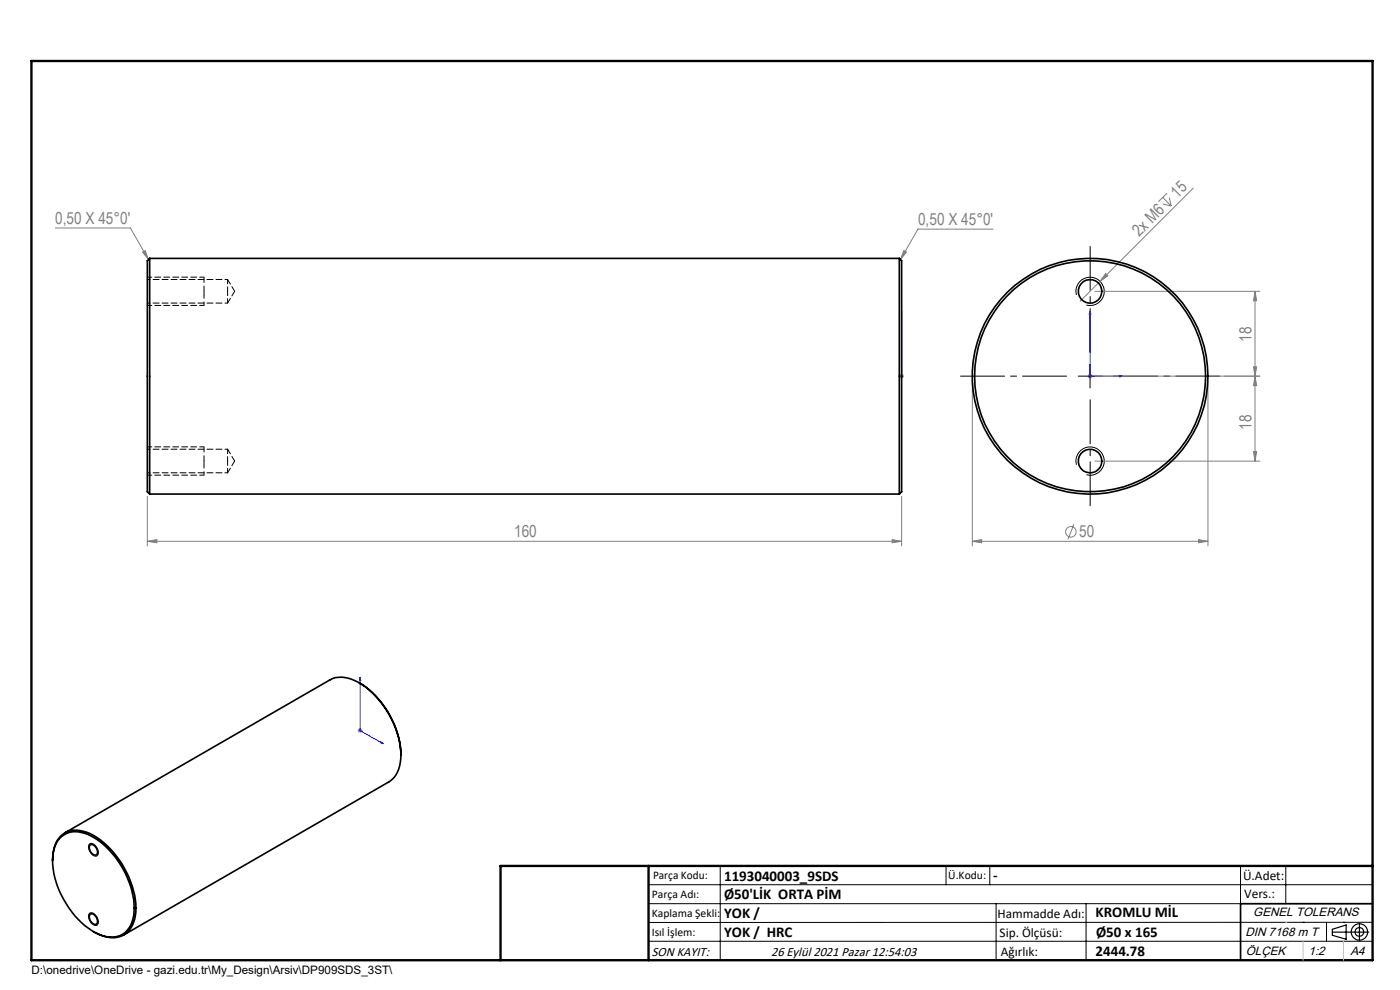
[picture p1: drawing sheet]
<svg xmlns="http://www.w3.org/2000/svg" width="297mm" height="210mm" viewBox="0 0 297 210" stroke-linecap="round" stroke-linejoin="round" font-family="sans-serif">
<g fill="none" stroke="#808080" stroke-width=".21">
<path d="M253.2 39.9l-19.8 19.8M11.7 48.4h16l3.8 6.7M30.2 53.5l.6-.3 .7 1.9zM191.7 53.2l.6 .3-1.3 1.6zM210.7 48.6h-16l-3.7 6.5M233.4 59.7l-4.3 4.2M234.6 58l.4 .5-1.6 1.2zM246.7 41.9l1.8 1.8M246.7 43.3l1.8 .4M247.6 41l-1.9 1.8M248.1 41.9l.4 1.8M190.8 79.8h1"/>
<path d="M190.9 79.4l.7 .7M191.3 79.3v1M191.6 79.4l-.7 .7M230.8 79.8h.9M230.9 79.4l.7 .7M231.2 79.3v1M231.6 79.4l-.7 .7M232.3 79.8h35M232.3 61.8h35M265.9 77.8h.7l-.4 2zM266.2 79.8l.4 2h-.7zM266.2 61.8l.4 2h-.7z"/>
<path d="M266.2 61.8v36M206.3 80.8v35M232.3 97.8h35M256.3 80.8v35M265.9 95.8h.7l-.4 2zM31.3 114.8l2-.3v.6zM31.3 114.8h160M31.3 105.3v10.5M189.3 114.5l2 .3-2 .3zM191.3 105.3v10.5M206.3 114.8l1.9-.3v.6zM206.3 114.8h50"/>
<path d="M227.8 111.2l-1.2 3.2M254.2 114.5l2.1 .3-2.1 .3zM75.9 155h1M76 154.6l.7 .7M76.4 154.4v1.1M76.7 154.6l-.7 .7"/>
<circle cx="227.2" cy="112.8" r="1.12"/>
</g>
<g fill="none" stroke="#000" stroke-width=".21">
<path d="M228.4 62.6a2.99 2.99 0 0 1 2.6-3.8 2.99 2.99 0 0 1 3.2 3.3 2.99 2.99 0 0 1-3.7 2.6M228.7 79.8h5.1M231.2 77.3v5M228.4 98.6a2.99 2.99 0 0 1 2.6-3.8 2.99 2.99 0 0 1 3.2 3.3 2.99 2.99 0 0 1-3.7 2.6M19 179a1.36 1.36 0 0 1 1.7 1.2l.1 .3a.74 .74 0 0 1-.2 1 .74 .74 0 0 1-1-.1 1.88 1.88 0 0 1-.6-2.4zM19 193.7a1.36 1.36 0 0 1 1.7 1.2l.1 .4a.73 .73 0 0 1-.2 .9 .73 .73 0 0 1-1-.2 1.84 1.84 0 0 1-.6-2.3zM137.6 187.7h153.6M137.6 191.7h153.6M137.6 199.7h153.6M152.8 183.7v20M200.7 183.7v4M210 183.7v4"/>
<path d="M211.3 191.7v12M230.4 191.7v12M263.2 183.7v20M272.8 183.7v8M276.4 195.6h.1M281.4 195.6v4.1M285 195.6h.1M291.2 195.6l-153.6 .1"/>
</g>
<path d="M43.3 62.5v2.3M43.3 98.5v2.3" fill="none" stroke="#000" stroke-width=".21" stroke-dasharray="1.3 .6" stroke-dashoffset=".5" stroke-linecap="butt"/>
<path d="M43.3 58.8v3M43.3 94.8v3" fill="none" stroke="#000" stroke-width=".21" stroke-dasharray="1.3 .6" stroke-dashoffset=".1" stroke-linecap="butt"/>
<g fill="none" stroke="#000" stroke-width=".25">
<path d="M282.6 197.7h7.8M282.6 197.1l3-.9v3l-3-.8zM288.4 195.8v3.8M106.2 203.7h185"/>
<circle cx="288.4" cy="197.7" r="1.74"/>
<circle cx="288.4" cy="197.7" r=".93"/>
</g>
<path d="M191.3 79.6v.4zM191.3 66v.7v-.7M191.3 79.8h.1M191.3 66v13.8M231.2 66l.2 .7h-.3zM231.2 66v13.8h7M237.5 79.6l.7 .2-.7 .2zM76.4 143.7l.1 .6-.2-.1zM76.4 143.7v11.3l4.9 2.8M80.8 157.3l.5 .5-.5-.2z" fill="none" stroke="#00f" stroke-width=".21"/>
<path d="M226.3 79.8h-22.5M231.3 74.8v-22.5M236.3 79.8h22.5M231.3 84.8v22.5" fill="none" stroke="#000" stroke-width=".21" stroke-dasharray="15.2 1.3 1.3 1.3" stroke-dashoffset="5.9"/>
<path d="M43.3 58.8h-12M31.3 64.8h12M43.3 94.8h-12M31.3 100.8h12" fill="none" stroke="#000" stroke-width=".21" stroke-dasharray="1.3 .6" stroke-dashoffset=".3"/>
<path d="M43.3 61.8v.7M43.3 97.8v.7" fill="none" stroke="#000" stroke-width=".21" stroke-dasharray="1.3 .6" stroke-dashoffset=".4"/>
<path d="M291.2 191.7h-28v12" fill="none" stroke="#000" stroke-width=".35"/>
<path d="M6.7 12.9h284.5v190.8h-284.5zM137.6 183.7v20M291.2 183.7h-185v20" fill="none" stroke="#000" stroke-width=".5"/>
<path d="M276.4 199.7v4M285 199.7v4" fill="none" stroke="#c0c0c0" stroke-width=".21"/>
<path d="M272.8 195.6h.1" fill="none" stroke="#c0c0c0" stroke-width=".25"/>
<g fill="#00f">
<path d="M237.5 79.6l.7 .2-.7 .2zM231.2 66l.2 .7h-.3z"/>
<path d="M80.8 157.3l.5 .5-.5-.2zM76.4 143.7l.1 .6-.2-.1z"/>
<path d="M191.3 79.6v.4zM191.3 66v.7z"/>
</g>
<g fill="#808080">
<path d="M234.6 58l.4 .5-1.6 1.2z"/>
<path d="M206.3 114.8l1.9-.3v.6zM254.2 114.5l2.1 .3-2.1 .3zM31.3 114.8l2-.3v.6zM189.3 114.5l2 .3-2 .3zM30.2 53.5l.6-.3 .7 1.9zM191.7 53.2l.6 .3-1.3 1.6z"/>
<path d="M265.9 95.8h.7l-.4 2zM266.2 79.8l.4 2h-.7z"/>
<path d="M266.2 61.8l.4 2h-.7zM265.9 77.8h.7l-.4 2z"/>
</g>
<g fill="none" stroke="#000" stroke-width=".35">
<path d="M31.8 54.8v50M31.8 54.8l-.5 .5v49l.5 .5M31.8 54.8h159M190.8 54.8v50M190.8 54.8l.5 .5v49l-.5 .5M31.8 104.8h159M76.2 144.8a18.9 18.9 0 0 1 8.9 15.4M12.6 177.9a4.8 4.8 0 0 1 5.4-1.1 17.3 17.3 0 0 1 9.4 10.3 12.4 12.4 0 0 1 .3 9.2 4.9 4.9 0 0 1-6.8 1.8 18 18 0 0 1-9-10.9 10.8 10.8 0 0 1 .3-8.8zM19.1 179.2a1.41 1.41 0 0 1 1.3 2.2 1.5 1.5 0 0 1-1.3-2.2zM85.1 160.2a19.5 19.5 0 0 0-9.1-15.5 6 6 0 0 0-6-.5l-56.2 32.5M85.1 160.2a6.3 6.3 0 0 1-2.6 5.7l-56.3 32.4M11.1 182.6a6.6 6.6 0 0 1 2.7-6 6.7 6.7 0 0 1 6.8 1.1 19.8 19.8 0 0 1 8.2 14.9 5.8 5.8 0 0 1-3.5 6.1 7 7 0 0 1-5.5-1.1"/>
<path d="M19.1 193.9a1.37 1.37 0 0 1 1.6 1.6 .54 .54 0 0 1-.3 .6 .54 .54 0 0 1-.6-.2 1.57 1.57 0 0 1-.7-2z"/>
<circle cx="231.2" cy="61.8" r="2.51"/>
<circle cx="231.3" cy="79.8" r="24.5"/>
<circle cx="231.3" cy="79.8" r="25"/>
<circle cx="231.2" cy="97.8" r="2.51"/>
</g>
<path d="M48.3 61.8v-2.5M48.3 64.3v-2.5M48.3 97.8v-2.5M48.3 100.3v-2.5" fill="none" stroke="#000" stroke-width=".21" stroke-dasharray="1.3 .6" stroke-dashoffset=".3"/>
<path d="M48.3 64.3l1.5-2.5M49.8 61.8l-1.5-2.5M49.8 97.8l-1.5-2.5M48.3 100.3l1.5-2.5" fill="none" stroke="#000" stroke-width=".21" stroke-dasharray="1.3 .6" stroke-dashoffset=".1"/>
<path d="M48.3 59.3h-17M31.3 64.3h17M48.3 95.3h-17M31.3 100.3h17" fill="none" stroke="#000" stroke-width=".21" stroke-dasharray="1.3 .6" stroke-dashoffset=".7"/>
<g font-size="3.5" fill="#808080">
<text x="11.7" y="47.5">0,50 X 45°0'</text>
<text x="194.8" y="47.8">0,50 X 45°0'</text>
<text x="249.8" y="42.2" transform="rotate(-45 249.8 42.2)">15</text>
<text x="241.7" y="50.3" transform="rotate(-45 241.7 50.3)">2x M6</text>
<text x="265.5" y="72.5" transform="rotate(-90 265.5 72.5)">18</text>
<text x="265.5" y="91.1" transform="rotate(-90 265.5 91.1)">18</text>
<text x="109.1" y="114">160</text>
<text x="229" y="114">50</text>
</g>
<g font-size="3.2">
<text x="153.6" y="186.8">1193040003_9SDS</text>
<text x="153.6" y="190.8">Ø50'LİK ORTA PİM</text>
<text x="210.7" y="186.6">-</text>
<text x="153.6" y="194.8">YOK /</text>
<text x="232.4" y="194.5">KROMLU MİL</text>
<text x="153.6" y="198.8">YOK / HRC</text>
<text x="232.4" y="202.8">2444.78</text>
<text x="232.5" y="198.8">Ø50 x 165</text>
</g>
<g font-size="2.8">
<text x="263.7" y="186.7">Ü.Adet:</text>
<text x="263.9" y="190.5">Vers.:</text>
<text x="211.6" y="194.8">Hammadde Adı:</text>
<text x="138.3" y="202.8">SON KAYIT:</text>
<text x="163.6" y="202.8">26 Eylül 2021 Pazar 12:54:03</text>
<text x="212.1" y="198.7">Sip. Ölçüsü:</text>
<text x="212.3" y="202.7">Ağırlık:</text>
</g>
<g font-size="2.6">
<text x="265.9" y="194.4">GENEL TOLERANS</text>
<text x="264.2" y="198.5">DIN 7168 m T</text>
<text x="264.3" y="202.6">ÖLÇEK</text>
<text x="277.6" y="202.6">1:2</text>
<text x="286.5" y="202.6">A4</text>
</g>
<g font-size="2.5">
<text x="138.3" y="190.5">Parça Adı:</text>
<text x="138.5" y="186.5">Parça Kodu:</text>
<text x="201.2" y="186.5">Ü.Kodu:</text>
<text x="138.3" y="194.5">Kaplama Şekli:</text>
<text x="138.3" y="198.6">Isıl İşlem:</text>
<text x="6.7" y="206.7">D:\onedrive\OneDrive - gazi.edu.tr\My_Design\Arsiv\DP909SDS_3ST\</text>
</g>
</svg>
